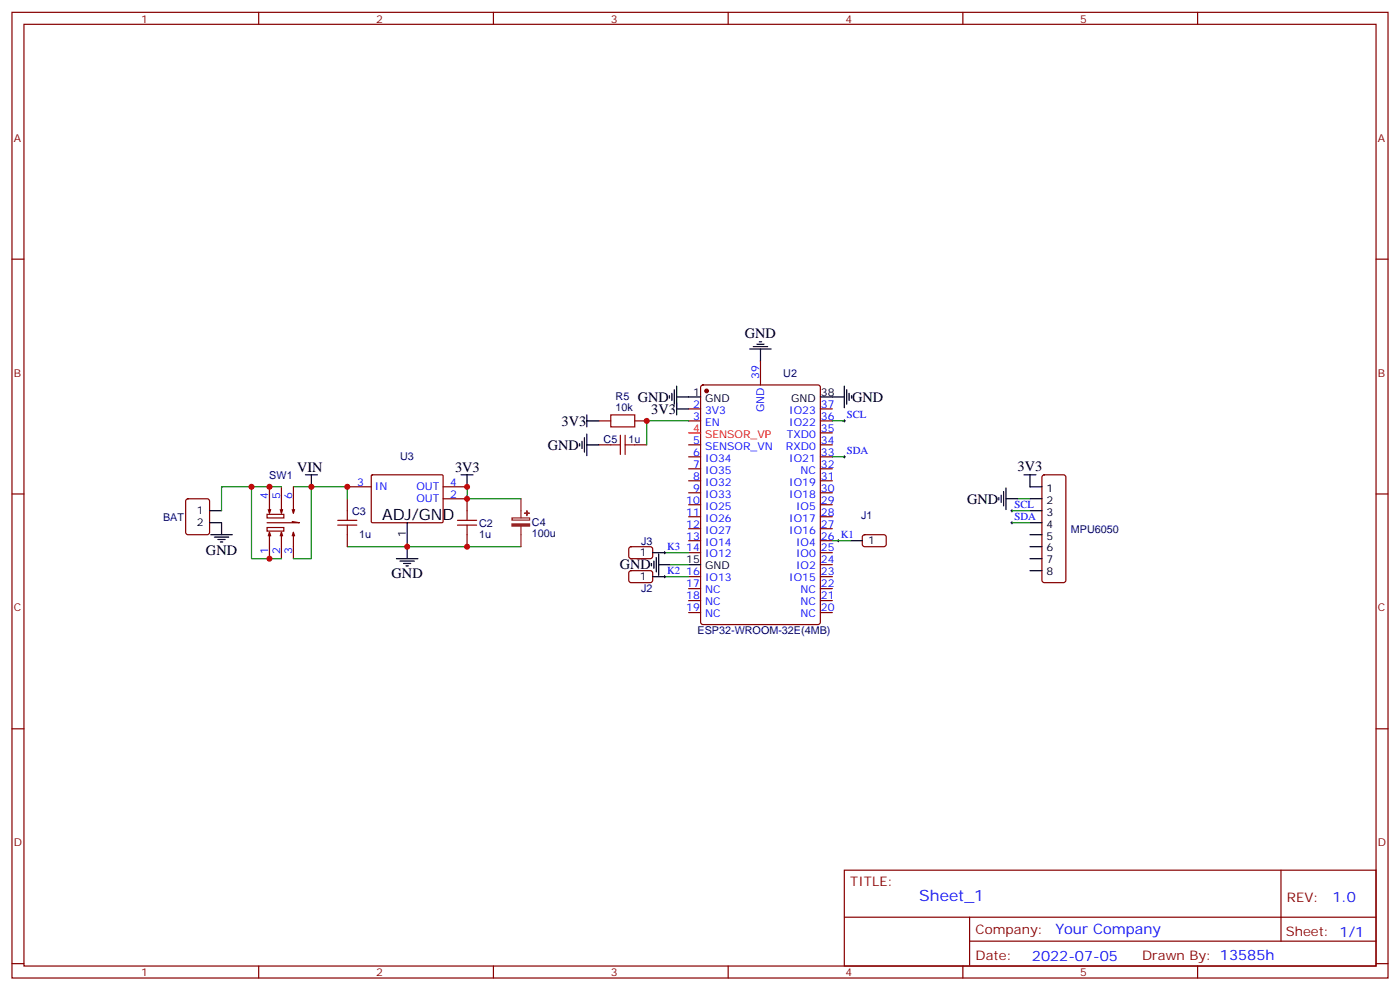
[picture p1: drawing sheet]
<svg xmlns="http://www.w3.org/2000/svg" width="412mm" height="292mm" viewBox="0 0 412 292" stroke-linecap="round" stroke-linejoin="round" font-family="sans-serif">
<g fill="none" stroke="#870000" stroke-width=".35">
<path d="M3.5 3.6h405.4v284.4h-405.4zM7.1 7.2h398.2v277.2h-398.2zM76.2 3.6v3.6M145.3 3.6v3.6M214.5 3.6v3.6M283.6 3.6v3.6M352.8 3.6v3.6M3.5 76.3h3.6M405.3 76.3h3.6M206.6 113.6l.5-.3h33.8l.7 .5 .1 69.4-.5 .6-34.1 .1-.7-.5v-69.3zM224 106.3v7M109.4 140l.3-.2 20.7 .1 .1 .3v13.5l-.3 .2h-20.7l-.1-.3z"/>
<path d="M176.4 123.9h3.5M176.4 131h3.5M187 123.9h3.5M187 131h3.5M202.8 120.4h3.6M202.8 123.9h3.6M202.8 131h3.6M202.8 134.5h3.6M202.8 138h3.6M241.7 120.4h3.5M241.7 123.9h3.5M241.7 131h3.5"/>
<path d="M241.7 134.5h3.5M241.7 138h3.5M241.7 127.5h3.5M3.5 145.5h3.6M54.9 147.1l.5-.2h5.6l.7 .4v9.4l-.4 .7h-5.9l-.7-.4v-9.4zM78.7 155.3h4.9v1.1h-4.9zM78.7 151.4h4.9v1.1h-4.9zM79 150l.4 1.1M79.4 143.3v7.8l.3-1.1M79.4 156.7l-.4 1.1M79.7 157.8l-.3-1.1v7.8M82.5 150l.4 1.1"/>
<path d="M82.9 143.3v7.8l.4-1.1M82.9 156.7l-.4 1.1M83.3 157.8l-.4-1.1v7.8M86.1 153.6l2.1 .3h-9.5M86.1 150l.3 1.1M86.4 143.3v7.8l.4-1.1M86.4 156.7l-.3 1.1M86.8 157.8l-.4-1.1v7.8M102.3 146.9v3.5M102.3 157.4v3.6M102.3 143.3h7.1M130.5 146.9h7.1v3.5"/>
<path d="M130.5 143.3h7.1M137.6 157.4v3.6M202.8 141.6h3.6M202.8 145.1h3.6M202.8 148.6h3.6M202.8 152.2h3.6M202.8 155.7h3.6M202.8 159.2h3.6M241.7 141.6h3.5M241.7 145.1h3.5M241.7 148.6h3.5M241.7 152.2h3.5"/>
<path d="M241.7 155.7h3.5M241.7 159.2h3.5M254.2 157.7l.5-.3 5.9 .1 .5 .7-.1 2.3-.7 .5-5.9-.1-.4-.6v-2.1zM307.2 140l.4-.2h5.7l.5 .2 .2 .5v30.4l-.3 .4-.4 .3h-5.7l-.5-.3-.2-.4v-30.4zM405.3 145.5h3.6M185.4 161.2l.5-.2h5.9l.5 .7-.1 2.4-.6 .4-6-.1-.4-.6v-2.1zM185.4 168.2l.5-.2 5.9 .1 .5 .6-.1 2.4-.6 .5-6-.1-.4-.6v-2.2zM202.8 162.7h3.6M202.8 169.8h3.6M202.8 173.3h3.6M202.8 176.8h3.6M241.7 162.7h3.5"/>
<path d="M241.7 169.8h3.5M241.7 173.3h3.5M241.7 176.8h3.5M241.7 166.3h3.5M202.8 180.4h3.6M241.7 180.4h3.5M3.5 214.6h3.6M405.3 214.6h3.6M248.7 256.2h156.6v28.2h-156.6zM377.3 256.2v20.9M248.7 270.1h156.5M285.6 277.1h119.6"/>
<path d="M285.6 270.1v14.1M3.5 283.7h3.6M76.2 284.4v3.6M145.3 284.4v3.6M214.5 284.4v3.6M283.6 284.4v3.6M352.8 284.4v3.6M405.3 283.7h3.6"/>
</g>
<g fill="none" stroke="#000" stroke-width=".35">
<path d="M197.2 116.5v.7M197.9 115.8v2.1M198.6 114.8v4.2M199.3 116.9h7.1M199.3 113.7v8.5M220.8 102.8h6.4M221.9 102.1h4.2M223 101.4h2.1M223.7 100.6h.7M224 102.8v3.5M241.7 116.9h7M248.7 113.7v6.4"/>
<path d="M249.4 114.8v4.2M250.1 115.8v2.1M250.8 116.5v.7M90 139.8h3.5M91.7 139.8v3.5M135.8 139.8h3.5M137.6 139.8v3.5M170.7 130.6v.7M171.4 129.9v2.1M172.2 128.9v4.2M172.9 123.9h3.5M172.9 122.2v3.5"/>
<path d="M172.9 127.8v6.4M172.9 131h3.5M199.3 120.4h3.5M301.6 139.8h3.6M303.4 139.8v3.5h3.5M61.7 153.9h3.6v3.5M61.7 150.4h3.6M62.1 157.4h6.3M63.1 158.2h4.3M64.2 158.9h2.1M64.9 159.6h.7M119.9 153.9v10.6"/>
<path d="M250.5 159.2h3.5M294.2 146.5v.7M294.9 145.8v2.1M295.6 144.7v4.3M296.3 146.9h3.6M296.3 143.7v6.3M303.4 157.4h3.5M303.4 150.4h3.5M303.4 153.9h3.5M303.4 146.9h3.5M116.8 164.5h6.3M117.8 165.2h4.3"/>
<path d="M118.9 165.9h2.1M119.6 166.6h.7M191.9 165.9v.7M192.3 162.7h3.5M192.3 169.8h3.5M192.6 165.2v2.1M193.3 164.1v4.3M194 166.3h3.6M194 163.1v6.3M202.8 166.3h3.6M303.4 164.5h3.5M303.4 161h3.5"/>
<path d="M303.4 168h3.5"/>
</g>
<circle cx="208.1" cy="115.1" r=".53" fill="#870000" stroke="#870000" stroke-width=".35"/>
<path d="M202.8 127.5h3.6" fill="none" stroke="#f00" stroke-width=".35"/>
<g fill="none" stroke="#008700" stroke-width=".35">
<path d="M202.8 123.9h-12.3v7.1M245.2 134.5h3.5M245.2 123.9h3.5M74.1 143.3v21.2h8.8M82.9 143.3h-17.6v7.1M86.4 143.3h15.9v3.6M91.7 143.3v21.2h-5.3M137.6 143.3v3.6h15.9M245.2 159.2h5.3M298.1 150.4h5.3M298.1 153.9h5.3M299.9 146.9h3.5"/>
<path d="M102.3 161h51.2M195.8 162.7h7M195.8 169.8h7M197.6 166.3h5.2"/>
</g>
<g fill="none" stroke="#a10000" stroke-width=".35">
<path d="M179.9 122.2h7.1v3.5h-7.1zM179.9 131h2.8M182.7 128.2v5.6M184.1 128.2v5.6M184.1 131h2.9M99.5 154.6h5.6M99.5 153.2h5.6M102.3 150.4v2.8M102.3 154.6v2.8M134.8 154.6h5.6M134.8 153.2h5.6M137.6 150.4v2.8"/>
<path d="M137.6 154.6v2.8"/>
</g>
<path d="M150.8 152.5h5.2v.6h-5.2zM153.5 146.9v5.6M153.5 155v6" fill="none" stroke="#8c2424" stroke-width=".35"/>
<g fill="#8c2424" stroke="#8c2424" stroke-width=".35">
<path d="M150.8 154.3h5.2v.6h-5.2z"/>
<path d="M154.5 151.1h1.4z"/>
<path d="M155.2 150.4v1.4z"/>
</g>
<g fill="none" stroke="#000" stroke-width=".29">
<path d="M248.4 123.9h.7M248.4 134.5h.7M248.7 123.6v.7M248.7 134.2v.7M246.6 159.2h.7M246.9 158.9v.7M297.7 150.4h.7M297.7 153.9h.7M298.1 150v.7M298.1 153.6v.7M195.4 162.7h.7M195.4 169.8h.7"/>
<path d="M195.8 162.4v.7M195.8 169.4v.7"/>
</g>
<g fill="#c00">
<circle cx="119.9" cy="161" r=".88"/>
<circle cx="137.6" cy="146.9" r=".88"/>
<circle cx="137.6" cy="143.3" r=".88"/>
<circle cx="102.3" cy="143.3" r=".88"/>
<circle cx="137.6" cy="161" r=".88"/>
<circle cx="190.5" cy="123.9" r=".88"/>
<circle cx="79.4" cy="143.3" r=".88"/>
<circle cx="74.1" cy="143.3" r=".88"/>
<circle cx="79.4" cy="164.5" r=".88"/>
<circle cx="91.7" cy="143.3" r=".88"/>
</g>
<text font-size="4.6" x="112.5" y="153.2">ADJ/GND</text>
<text font-size="4.6" fill="#00f" x="270.8" y="265.3">Sheet_1</text>
<g font-size="4.2">
<text x="219.4" y="99.5">GND</text>
<text x="187.9" y="118.3">GND</text>
<text x="251" y="118.3">GND</text>
<text x="165.4" y="125.3">3V3</text>
<text x="191.9" y="121.8">3V3</text>
<text x="161.4" y="132.4">GND</text>
<text x="87.5" y="139.1">VIN</text>
<text x="134.1" y="139.1">3V3</text>
<text x="299.7" y="138.7">3V3</text>
<text x="284.9" y="148.3">GND</text>
<text x="60.7" y="163.4">GND</text>
<text x="182.6" y="167.7">GND</text>
<text x="115.4" y="170.1">GND</text>
</g>
<g font-size="4.2" fill="#00f">
<text x="392.5" y="265.5">1.0</text>
<text x="310.9" y="275">Your Company</text>
<text x="304" y="282.9">2022-07-05</text>
</g>
<g font-size="3.9" fill="#800">
<text x="250.5" y="260.8">TITLE:</text>
<text x="379.1" y="265.5">REV:</text>
<text x="287.4" y="275">Company:</text>
<text x="378.7" y="275.6">Sheet: 1/1</text>
<text x="287.4" y="282.7">Date:</text>
<text x="336.4" y="282.8">Drawn By: 13585h</text>
</g>
<g font-size="3.2" fill="#800">
<text x="41.6" y="6.6">1</text>
<text x="110.8" y="6.6">2</text>
<text x="179.9" y="6.6">3</text>
<text x="249.1" y="6.6">4</text>
<text x="318.2" y="6.6">5</text>
<text x="4.1" y="41.7">A</text>
<text x="405.9" y="41.7">A</text>
<text x="4.1" y="110.9">B</text>
<text x="405.9" y="110.9">B</text>
<text x="4.1" y="180">C</text>
<text x="405.9" y="180">C</text>
<text x="4.1" y="249.2">D</text>
<text x="405.9" y="249.2">D</text>
<text x="41.6" y="287.4">1</text>
<text x="110.8" y="287.4">2</text>
<text x="179.9" y="287.4">3</text>
<text x="249.1" y="287.4">4</text>
<text x="318.2" y="287.4">5</text>
</g>
<g font-size="3.2" fill="#00f">
<text x="223.7" y="111.6" transform="rotate(-90 223.7 111.6)">39</text>
<text x="204.2" y="120.1">2</text>
<text x="204.2" y="123.6">3</text>
<text x="207.7" y="121.8">3V3</text>
<text x="207.7" y="125.3">EN</text>
<text x="225.1" y="121.3" transform="rotate(-90 225.1 121.3)">GND</text>
<text x="232.5" y="125.3">IO22</text>
<text x="232.5" y="121.8">IO23</text>
<text x="241.8" y="123.6">36</text>
<text x="241.8" y="120.1">37</text>
<text x="249.4" y="123">SCL</text>
<text x="204.2" y="130.6">5</text>
<text x="231.8" y="128.9">TXD0</text>
<text x="241.8" y="130.6">34</text>
<text x="241.8" y="127.1">35</text>
<text x="204.2" y="134.2">6</text>
<text x="204.2" y="137.7">7</text>
<text x="207.7" y="132.4">SENSOR_VN</text>
<text x="207.7" y="135.9">IO34</text>
<text x="231.5" y="132.4">RXD0</text>
<text x="232.5" y="135.9">IO21</text>
<text x="241.8" y="137.7">32</text>
<text x="241.8" y="134.2">33</text>
<text x="249.4" y="133.6">SDA</text>
<text x="105.2" y="143">3</text>
<text x="132.6" y="143">4</text>
<text x="204.2" y="141.2">8</text>
<text x="207.7" y="139.5">IO35</text>
<text x="207.7" y="143">IO32</text>
<text x="232.5" y="143">IO19</text>
<text x="235.8" y="139.5">NC</text>
<text x="241.8" y="141.2">31</text>
<text x="79" y="146.9" transform="rotate(-90 79 146.9)">4</text>
<text x="82.5" y="146.9" transform="rotate(-90 82.5 146.9)">5</text>
<text x="86.1" y="146.9" transform="rotate(-90 86.1 146.9)">6</text>
<text x="110.4" y="144.4">IN</text>
<text x="122.7" y="144.4">OUT</text>
<text x="122.7" y="147.9">OUT</text>
<text x="132.6" y="146.5">2</text>
<text x="202.2" y="148.3">10</text>
<text x="204.2" y="144.7">9</text>
<text x="207.7" y="146.5">IO33</text>
<text x="232.5" y="146.5">IO18</text>
<text x="241.8" y="148.3">29</text>
<text x="241.8" y="144.7">30</text>
<text x="298.8" y="149.5">SCL</text>
<text x="202.2" y="151.8">11</text>
<text x="202.2" y="155.3">12</text>
<text x="207.7" y="150">IO25</text>
<text x="207.7" y="153.6">IO26</text>
<text x="232.5" y="153.6">IO17</text>
<text x="234.5" y="150">IO5</text>
<text x="241.8" y="155.3">27</text>
<text x="241.8" y="151.8">28</text>
<text x="298.8" y="153">SDA</text>
<text x="196.5" y="161.9">K3</text>
<text x="202.2" y="158.9">13</text>
<text x="207.7" y="157.1">IO27</text>
<text x="207.7" y="160.6">IO14</text>
<text x="232.5" y="157.1">IO16</text>
<text x="234.5" y="160.6">IO4</text>
<text x="241.8" y="158.9">26 K1</text>
<text x="79" y="163" transform="rotate(-90 79 163)">1</text>
<text x="82.5" y="163" transform="rotate(-90 82.5 163)">2</text>
<text x="86.1" y="163" transform="rotate(-90 86.1 163)">3</text>
<text x="202.2" y="162.4">14</text>
<text x="207.7" y="164.1">IO12</text>
<text x="234.5" y="167.7">IO2</text>
<text x="234.5" y="164.1">IO0</text>
<text x="241.8" y="165.9">24</text>
<text x="241.8" y="162.4">25</text>
<text x="196.5" y="168.9">K2</text>
<text x="202.2" y="169.4">16</text>
<text x="202.2" y="173">17</text>
<text x="207.7" y="171.2">IO13</text>
<text x="232.5" y="171.2">IO15</text>
<text x="241.8" y="173">22</text>
<text x="241.8" y="169.4">23</text>
<text x="202.2" y="176.5">18</text>
<text x="207.7" y="174.7">NC</text>
<text x="207.7" y="178.3">NC</text>
<text x="235.8" y="178.3">NC</text>
<text x="235.8" y="174.7">NC</text>
<text x="241.8" y="176.5">21</text>
<text x="202.2" y="180">19</text>
<text x="207.7" y="181.8">NC</text>
<text x="235.8" y="181.8">NC</text>
<text x="241.8" y="180">20</text>
</g>
<g font-size="3.2" fill="#000080">
<text x="230.7" y="111">U2</text>
<text x="181.3" y="117.9">R5</text>
<text x="181.3" y="121.1">10k</text>
<text x="177.8" y="130.4">C5</text>
<text x="185.1" y="130.4">1u</text>
<text x="117.8" y="135.4">U3</text>
<text x="79.3" y="140.9">SW1</text>
<text x="48.1" y="153.3">BAT</text>
<text x="103.7" y="151.6">C3</text>
<text x="141.1" y="155">C2</text>
<text x="156.7" y="155">C4</text>
<text x="253.7" y="152.7">J1</text>
<text x="105.8" y="158.3">1u</text>
<text x="141.1" y="158.3">1u</text>
<text x="156.7" y="158.2">100u</text>
<text x="188.9" y="160.3">J3</text>
<text x="315.5" y="156.8">MPU6050</text>
<text x="188.9" y="174.4">J2</text>
<text x="205.5" y="186.8">ESP32-WROOM-32E(4MB)</text>
</g>
<g font-size="3.2">
<text x="204.2" y="116.5">1</text>
<text x="207.7" y="118.3">GND</text>
<text x="233.1" y="118.3">GND</text>
<text x="241.8" y="116.5">38</text>
<text x="308.2" y="144.7">1</text>
<text x="308.2" y="148.3">2</text>
<text x="58" y="151.4">1</text>
<text x="58" y="155">2</text>
<text x="308.2" y="151.8">3</text>
<text x="308.2" y="155.3">4</text>
<text x="119.6" y="158" transform="rotate(-90 119.6 158)">1</text>
<text x="255.8" y="160.3">1</text>
<text x="308.2" y="158.9">5</text>
<text x="188.5" y="163.8">1</text>
<text x="202.2" y="165.9">15</text>
<text x="207.7" y="167.7">GND</text>
<text x="308.2" y="162.4">6</text>
<text x="308.2" y="165.9">7</text>
<text x="188.5" y="170.9">1</text>
<text x="308.2" y="169.4">8</text>
</g>
<g font-size="3.2" fill="#f00">
<text x="204.2" y="127.1">4</text>
<text x="207.7" y="128.9">SENSOR_VP</text>
</g>
</svg>
